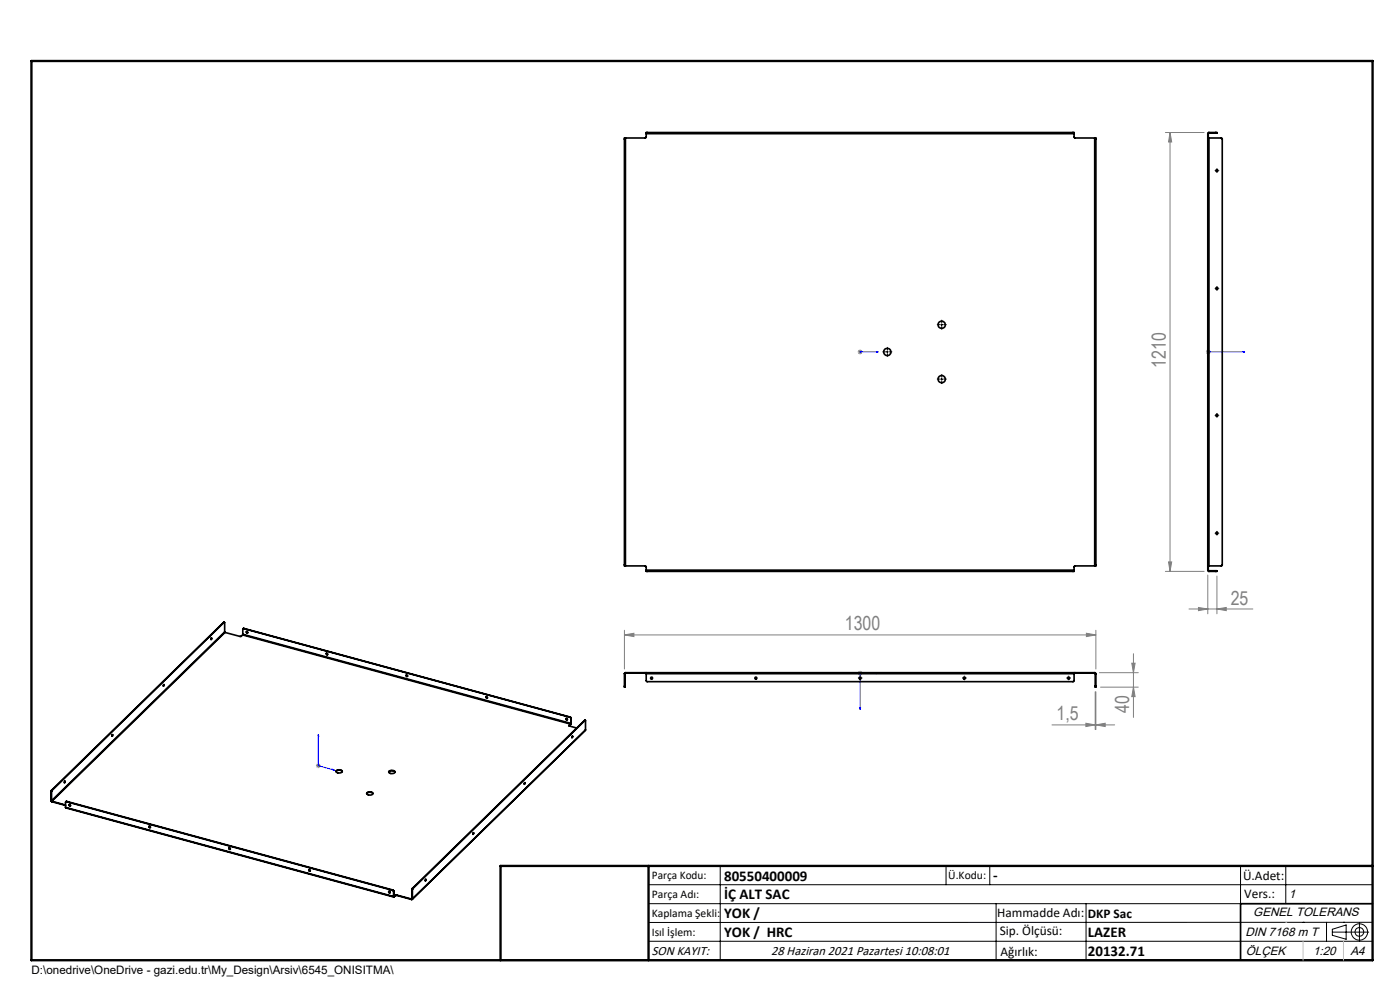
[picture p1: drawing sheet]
<svg xmlns="http://www.w3.org/2000/svg" width="297mm" height="210mm" viewBox="0 0 297 210" stroke-linecap="round" stroke-linejoin="round" font-family="sans-serif">
<g fill="none" stroke="#000" stroke-width=".21">
<path d="M258 36.2h.3M258.2 36v.4M188 74.6h.4M188.2 74.5v.4M199.6 68.9h.4M199.8 68.7v.4M258 61.2h.3M258.2 61v.4M199.6 80.4h.4M199.8 80.2v.4M258 88.1h.3M258.2 87.9v.4"/>
<path d="M258 113.1h.3M258.2 112.9v.4M182.3 143.9h.4M182.5 143.6v.4M204.4 143.9h.4M204.6 143.6v.4M226.5 143.9h.4M226.7 143.6v.4M137.6 187.7h153.6M137.6 191.7h153.6M137.6 199.7h153.6M152.8 183.7v20"/>
<path d="M200.7 183.7v4M210 183.7v4M211.3 191.7v12M230.4 191.7v12M263.2 183.7v20M272.8 183.7v8M276.4 195.6h.1M281.4 195.6v4.1M282.6 197.7h7.8M282.6 197.1l3-.9v3l-3-.8zM285 195.6h.1M288.4 195.8v3.8"/>
<path d="M291.2 195.6l-153.6 .1"/>
<circle cx="288.4" cy="197.7" r="1.74"/>
<circle cx="288.4" cy="197.7" r=".93"/>
</g>
<g fill="none" stroke="#00f" stroke-width=".21">
<path d="M182.4 74.6h.2zM182.5 74.6h3.8M182.5 74.6h.1M186.3 74.6h-.4h.4M256.3 74.6h.1zM256.3 74.6h.1M256.3 74.6h7.8M264.1 74.6h-.4h.4M67.5 155.8v6.6l3.4 1M67.5 155.8l.1 .4-.1-.1zM182.4 150.1h.2l-.1 .4zM185.9 142.7l.4 .1-.4 .1z"/>
<path d="M186.3 142.8h-3.8v7.7M70.6 163.2l.3 .2-.3-.1z"/>
</g>
<g fill="none" stroke="#808080" stroke-width=".21">
<path d="M247.2 28.1h8.2M248.2 28.1v93.1M248.2 28.1l.4 2h-.7zM182 74.6h1M182.1 74.3l.7 .7M182.5 74.1v1.1M182.8 74.3l-.7 .7M255.8 74.6h1.1M256 74.3l.7 .7M256.3 74.1v1.1M256.7 74.3l-.7 .7M247.9 119.2h.7l-.4 2z"/>
<path d="M132.5 134.7l2-.4v.7zM132.5 133.7v8.2M132.5 134.7h100M230.5 134.3l2 .4-2 .3zM232.5 133.7v8.2M240.5 138.7v13.5M247.2 121.2h8.2M252.2 129.2h13.6M254.2 128.9l2 .3-2 .3zM256.2 122v8.2M258.2 129.2l1.9-.3v.6zM258.2 122.2v8"/>
<path d="M182 142.8h1M182.1 142.4l.7 .7M182.5 142.3v1M182.8 142.4l-.7 .7M223.2 153.8h13.3M230.4 153.4l1.9 .4-1.9 .3zM232.3 146.7v8.1M232.5 153.8l2-.4v.7zM232.5 146.7v8.1M233.2 142.7h8.3M233.5 145.8h8M240.1 140.7h.7l-.3 2z"/>
<path d="M240.5 145.8l.3 2h-.7zM67 162.4h1M67.2 162.1l.7 .7M67.5 161.9v1M67.9 162.1l-.7 .7"/>
</g>
<g fill="none" stroke="#000" stroke-width=".21" stroke-dasharray="15.2 1.3 1.3 1.3">
<path d="M257.8 36.2h.1M258.2 35.8h.1M258.2 36.6h.1M258.6 36.2h.1M187.9 74.6h-.6M188.3 74.3v-.6M188.3 75v.6M188.6 74.6h.6M199.4 68.9h-.6M199.8 68.5v-.6M199.8 69.3v.5M200.2 68.9h.6"/>
<path d="M257.8 61.2h.1M258.2 60.8h.1M258.2 61.6h.1M258.6 61.2h.1M199.4 80.4h-.6M199.8 80v-.6M199.8 80.8v.6M200.2 80.4h.6M257.8 88.1h.1M258.2 87.7h.1M258.2 88.5h.1M258.6 88.1h.1"/>
<path d="M257.8 113.1h.1M258.2 112.7h.1M258.2 113.5h.1M258.6 113.1h.1M182.1 143.8h.1M182.5 143.4h.1M182.5 144.2h.1M182.9 143.8h.1M204.2 143.8h.1M204.6 143.4h.1M204.6 144.2h.1M205 143.8h.1"/>
<path d="M226.3 143.8h.1M226.7 143.4h.1M226.7 144.2h.1M227.1 143.8h.1"/>
</g>
<path d="M291.2 191.7h-28v12M106.2 203.7h185" fill="none" stroke="#000" stroke-width=".35"/>
<path d="M6.7 12.9h284.5v190.8h-284.5zM137.6 183.7v20M291.2 183.7h-185v20" fill="none" stroke="#000" stroke-width=".5"/>
<path d="M272.8 195.6h.1M276.4 199.7v4M285 199.7v4" fill="none" stroke="#c0c0c0" stroke-width=".21"/>
<g fill="#00f">
<path d="M70.6 163.2l.3 .2-.3-.1zM67.5 155.8l.1 .4-.1-.1zM185.9 74.6h.4zM182.4 74.6h.2zM256.3 74.6h.1zM263.7 74.6h.4z"/>
<path d="M185.9 142.7v.2l.4-.1zM182.4 150.1l.1 .4 .1-.4z"/>
</g>
<g fill="#808080">
<path d="M254.2 128.9l2 .3-2 .3zM258.2 129.2l1.9-.3v.6z"/>
<path d="M132.5 134.7l2-.4v.7zM230.5 134.3l2 .4-2 .3z"/>
<path d="M232.5 153.8l2-.4v.7zM230.4 153.4l1.9 .4-1.9 .3z"/>
<path d="M248.2 28.1l.4 2h-.7zM247.9 119.2h.7l-.4 2zM240.1 140.7h.7l-.3 2zM240.5 145.8l.3 2h-.7z"/>
</g>
<g fill="none" stroke="#000" stroke-width=".35">
<path d="M132.5 29.5h.1M132.5 29.5v90.3M132.6 29.3v.2M132.6 29.3l-.1 .2M132.6 29.3h.1M132.6 29.5v90.3M132.7 29.3v90.7M137.1 28.2h.2M137.1 28.2v.2M137.1 28.4v.7l-.2 .2h-4.2M137.1 28.4h90.8M137.3 28.1h-.2v.1"/>
<path d="M137.3 28.1v.1M137.3 28.1h90.3M137.3 28.2h90.3M227.6 28.1h.3v.1M227.6 28.2h.3M227.6 28.1v.1M227.9 28.2v.2M227.9 28.4v.7l.1 .2h4.2M232.2 29.3h.1M232.2 29.3v90.7M232.3 29.3v.2M232.3 29.3h.2v.2"/>
<path d="M232.3 29.5h.2M232.3 29.5v90.3M232.5 29.5v90.3M256.2 29.3h.3M256.2 29v.3M256.2 28.4h.1M256.2 28.4v.6M256.2 29.3v90.7M256.2 29h.1M256.3 29v.3M256.3 28.4v.6M256.5 29.3h2.6l.2 .1v90.5l-.2 .1h-2.6"/>
<path d="M256.5 28.1l-.3 .3M256.5 28.2l-.2 .2M256.5 28.1h1.4M256.5 28.2h1.4M256.5 28.1v.1M256.5 29.3v90.7M257.9 28.1h.3v.1h-.3M257.9 28.1v.1M132.5 119.8l.1 .2M132.5 119.8h.1M132.6 119.8v.2M232.3 119.8v.2"/>
<path d="M232.3 119.8h.2M232.5 119.8v.2h-.2M44.8 135.4l.1 .1-.1 .2zM44.8 135.4v.2M47.4 132h.2M47.4 132l-36.5 35.6M47.6 132l.1 2M47.6 132l-36.6 35.7M47.7 134v.2M47.7 134l-36.8 35.9M47.7 134.2l3.3 .8 .5-.3M47.7 134.2l-36.7 35.8"/>
<path d="M51.5 134.7l69.5 18.9M51.5 134.5v.2M51.5 134.5l69.6 18.9M51.7 133.3l-.2 .1v1.1M51.7 133.3l69.2 18.8M51.8 133.3l-.3 .1M51.8 133.3h-.1M51.8 133.3l69.2 18.8M52.3 134l.1 .2h.2M69.3 138.6l.2 .2M132.6 120h.1M132.7 120h4.2l.2 .2v.8"/>
<path d="M137.1 121.1v.1h.2M137.1 121.1h.2M137.1 121v.1M137.1 121h90.8M137.3 121.1v.1M137.3 121.2h90.3M137.3 121.1h90.3M227.6 121.1h.3M227.6 121.1v.1M227.9 121.1v.1h-.3M227.9 121v.1M232.2 120h.1"/>
<path d="M232.2 120h-4.2l-.1 .2v.8M256.2 120h.3M256.2 120v.3M256.2 121l.3 .2M256.2 121h.1M256.2 120.3v.7M256.2 120.3h.1M256.3 120v.3M256.3 121l.2 .1M256.3 120.3v.7M256.5 121.2h1.4M256.5 121.1h1.4"/>
<path d="M256.5 121.1v.1M257.9 121.1h.3v.1h-.3M257.9 121.1v.1M23.8 155.8l.1 .2-.1 .2zM23.8 155.9v.2M23.8 155.8v.1M34.7 145.3l.1-.1-.1 .3zM34.7 145.2l-.1 .3M86.2 143.2l.1 .2h.2M103.2 147.8l.1 .3h.1M120.1 152.4l.1 .2h.2M120.8 153.9v.1l1.5 .4"/>
<path d="M120.9 152.1l.2 .2M121 152.1l.1 .2M121 152.1h-.1M121 153.6l-.2 .3M121 153.7l-.2 .2M121 153.6v.1M121.1 153.4l-.1 .2M121.1 153.4l-.1 .3M121.1 153.4h.1M121.1 152.3v1.1M121.4 156.2l-.1 .2M124 152.8h.1"/>
<path d="M124 152.8l-36.5 35.6M124.1 152.8h.1M124.1 152.8l.1 2M124.1 152.8l-36.5 35.7M124.2 154.8l-36.7 36M124.2 154.8l-36.7 35.9M132.5 145.5v.3l.1-.3M132.5 142.9v2.6M132.5 142.9h.1M132.5 145.5h.1M132.6 142.9v2.6M132.7 142.8l-.1 .1"/>
<path d="M132.7 142.7l-.2 .2M132.7 142.7v.1M132.7 142.7h4.1M132.7 142.8h4.1M136.8 142.7h.3M136.8 142.8h.3M136.8 142.7v.1M137.1 142.9v1.6l.1 .1h90.5l.2-.2v-1.5M137.1 142.7v.2M137.1 142.9h90.8M137.1 142.7h90.8M227.9 142.7v.2"/>
<path d="M227.9 142.7h.2M227.9 142.8h.2M228.1 142.7h4.1M228.1 142.7v.1M228.1 142.8h4.1M232.2 142.7l.3 .2M232.2 142.8l.1 .1M232.2 142.7v.1M232.3 145.5v.3h.2v-.3M232.3 142.9v2.6M232.3 142.9h.2M232.3 145.5h.2"/>
<path d="M232.5 142.9v2.6M10.8 169.9l.2 .2M10.8 167.9h.1M10.8 169.9h.1M10.8 167.9v2M10.9 167.6l-.1 .3M10.9 169.9l.1 .1M10.9 167.9v2M10.9 167.6l.1 .1M11 170l2.9 .8M11 170v.1M11 170.1l2.9 .7"/>
<path d="M11 167.7l-.1 .2M13.7 165.8l.1-.1-.1 .3zM13.7 165.8v.2M13.7 165.7v.1M13.9 171.3l69.6 19M13.9 171.3l69.6 18.9M14.1 170.1l-.2 .1v1.1M14.1 170.1l69.2 18.8M14.1 170l-.1 .1M14.1 170v.1M14.1 170l69.3 18.8M14.7 170.7v.1l.3 .1"/>
<path d="M31.6 175.3l.1 .2h.2M48.6 179.9l.3 .2M71.3 163.7a.83 .83 0 0 1 1.3 0M71.3 163.5l.7-.2a.4 .4 0 0 1 .6 .3 .4 .4 0 0 1-.6 .4l-.4-.1a.32 .32 0 0 1-.3-.4zM77.8 168.3a.94 .94 0 0 1 1.3 0M77.9 168.1l.9-.1a.34 .34 0 0 1 .3 .4 .34 .34 0 0 1-.5 .3l-.5-.1a.3 .3 0 0 1-.3-.2 .3 .3 0 0 1 .1-.3zM82.5 163.8a.9 .9 0 0 1 1.3 0M82.5 163.6l.8-.2a.38 .38 0 0 1 .5 .4 .38 .38 0 0 1-.6 .3h-.4a.3 .3 0 0 1-.3-.2 .3 .3 0 0 1 0-.3zM100.4 176.7l-.1 .2M111.3 166h.1v.2l-.2 .2zM111.3 166l-.1 .3M65.5 184.5l.3 .2"/>
<path d="M65.5 184.5h.1M82.5 189.1l.1 .2h.2M83.3 188.9l.2 .2M83.4 188.8l.1 .2M83.4 188.8l-.1 .1M83.5 190.2h.1M83.5 189.1v1.1M83.5 190.1l.1 .1M83.5 189v.1M83.5 190.1v.1M83.5 189v1.1M83.6 190.2h.1"/>
<path d="M83.9 189.9l-.3 .3M83.9 189.9v.1M83.9 190l-.3 .2M84.1 189.9h-.2M84.1 189.9l-.2 .1M84.1 189.9l3.2 .8M84.1 189.9h.1M84.1 189.9l3.2 .9M87.3 190.7v.1M87.4 190.6l-.1 .1M87.4 188.7h.1M87.4 190.6l.1 .1"/>
<path d="M87.4 188.7v1.9M87.5 188.4l-.1 .3M87.5 190.7l-.2 .1M87.5 188.7v2M87.5 188.4l.1 .1M87.6 188.5l-.1 .2M90.3 186.5l.1 .1-.2 .3zM90.3 186.5l-.1 .3"/>
<circle cx="258.1" cy="36.2" r=".21"/>
<circle cx="188.2" cy="74.7" r=".76"/>
<circle cx="199.8" cy="68.9" r=".78"/>
<circle cx="258.1" cy="61.2" r=".21"/>
<circle cx="199.8" cy="80.4" r=".78"/>
<circle cx="258.1" cy="88.1" r=".21"/>
<circle cx="258.1" cy="113.1" r=".2"/>
<circle cx="52.4" cy="134.1" r=".17"/>
<circle cx="69.3" cy="138.7" r=".17"/>
<circle cx="86.3" cy="143.3" r=".18"/>
<circle cx="103.2" cy="147.9" r=".17"/>
<circle cx="120.2" cy="152.5" r=".17"/>
<circle cx="121.4" cy="156.4" r=".14"/>
<circle cx="138.2" cy="143.9" r=".21"/>
<circle cx="160.4" cy="143.9" r=".21"/>
<circle cx="182.5" cy="143.8" r=".22"/>
<circle cx="204.6" cy="143.8" r=".22"/>
<circle cx="226.7" cy="143.8" r=".22"/>
<circle cx="14.8" cy="170.8" r=".16"/>
<circle cx="31.8" cy="175.4" r=".17"/>
<circle cx="100.4" cy="176.8" r=".15"/>
<circle cx="48.7" cy="180" r=".16"/>
<circle cx="65.7" cy="184.6" r=".17"/>
<circle cx="82.6" cy="189.2" r=".16"/>
</g>
<g font-size="4.1" fill="#808080">
<text x="247.3" y="78" transform="rotate(-90 247.3 78)">1210</text>
<text x="261.1" y="128.3">25</text>
<text x="179.2" y="133.7">1300</text>
<text x="224.1" y="152.8">1,5</text>
<text x="239.6" y="151.2" transform="rotate(-90 239.6 151.2)">40</text>
</g>
<g font-size="3.2">
<text x="153.6" y="186.8">80550400009</text>
<text x="153.6" y="190.8">İÇ ALT SAC</text>
<text x="210.7" y="186.6">-</text>
<text x="153.6" y="194.8">YOK /</text>
<text x="153.6" y="198.8">YOK / HRC</text>
<text x="230.8" y="198.7">LAZER</text>
<text x="230.8" y="202.8">20132.71</text>
</g>
<g font-size="2.8">
<text x="263.7" y="186.7">Ü.Adet:</text>
<text x="263.9" y="190.5">Vers.:</text>
<text x="211.5" y="194.5">Hammadde Adı:</text>
<text x="230.8" y="194.7">DKP Sac</text>
<text x="138.3" y="202.6">SON KAYIT:</text>
<text x="163.6" y="202.6">28 Haziran 2021 Pazartesi 10:08:01</text>
<text x="212.1" y="198.4">Sip. Ölçüsü:</text>
<text x="212.2" y="202.7">Ağırlık:</text>
</g>
<g font-size="2.6">
<text x="273.4" y="190.4">1</text>
<text x="265.9" y="194.4">GENEL TOLERANS</text>
<text x="264.2" y="198.5">DIN 7168 m T</text>
<text x="264.3" y="202.6">ÖLÇEK</text>
<text x="278.5" y="202.6">1:20</text>
<text x="286.5" y="202.6">A4</text>
</g>
<g font-size="2.5">
<text x="138.3" y="186.4">Parça Kodu:</text>
<text x="138.3" y="190.5">Parça Adı:</text>
<text x="201.2" y="186.5">Ü.Kodu:</text>
<text x="138.3" y="194.5">Kaplama Şekli:</text>
<text x="138.3" y="198.6">Isıl İşlem:</text>
<text x="6.7" y="206.7">D:\onedrive\OneDrive - gazi.edu.tr\My_Design\Arsiv\6545_ONISITMA\</text>
</g>
</svg>
